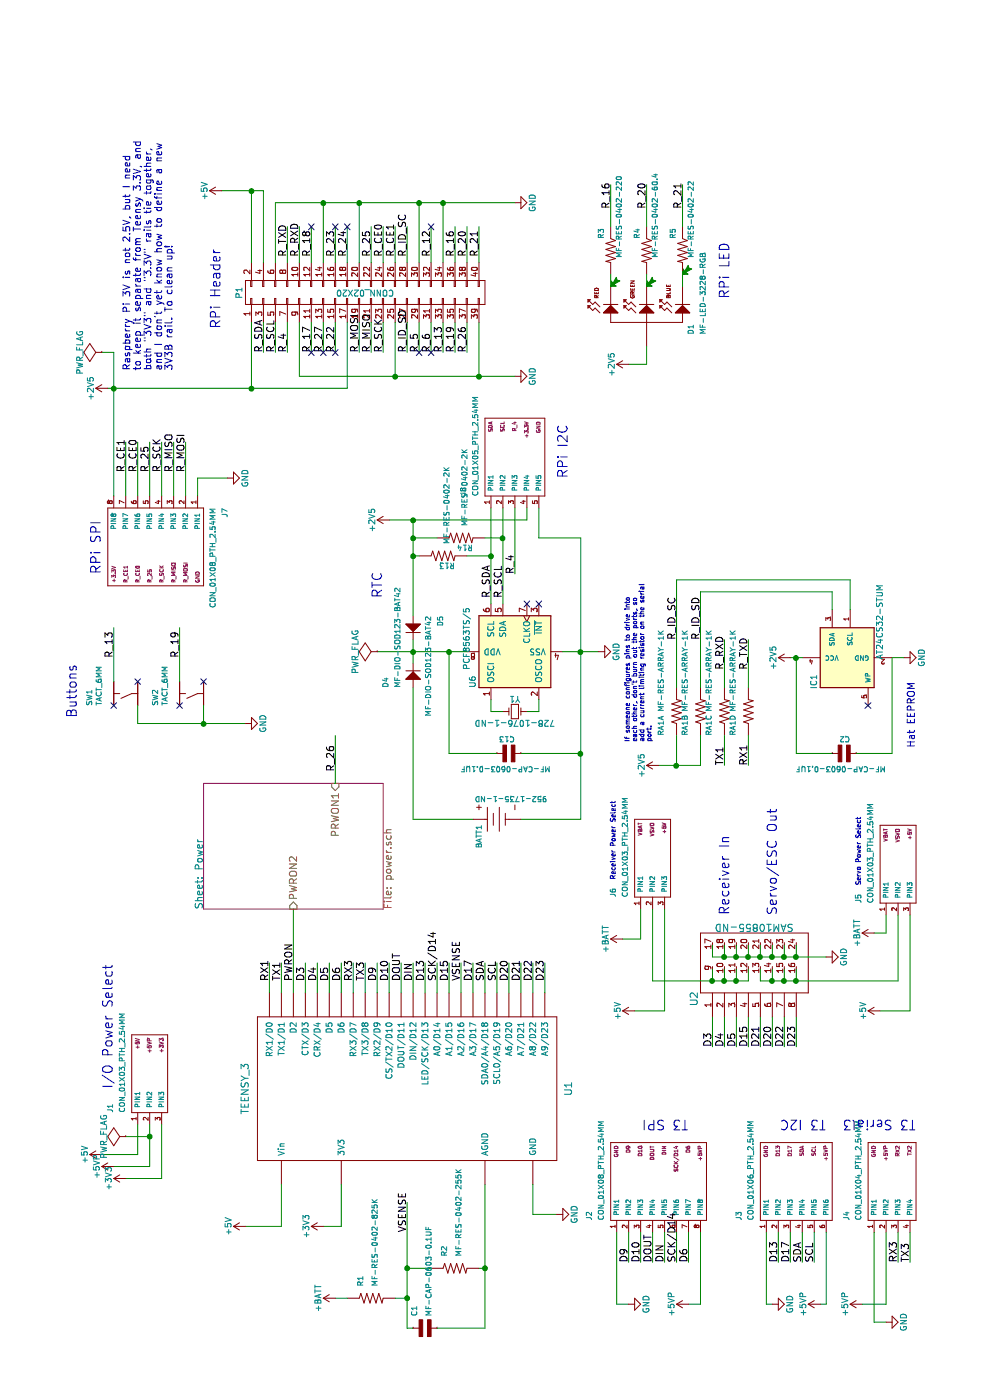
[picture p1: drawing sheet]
EESchema Schematic File Version 2
LIBS:power
LIBS:device
LIBS:transistors
LIBS:conn
LIBS:linear
LIBS:regul
LIBS:74xx
LIBS:cmos4000
LIBS:adc-dac
LIBS:memory
LIBS:xilinx
LIBS:microcontrollers
LIBS:dsp
LIBS:microchip
LIBS:analog_switches
LIBS:motorola
LIBS:texas
LIBS:intel
LIBS:audio
LIBS:interface
LIBS:digital-audio
LIBS:philips
LIBS:display
LIBS:cypress
LIBS:siliconi
LIBS:opto
LIBS:atmel
LIBS:contrib
LIBS:valves
LIBS:teensy_3
LIBS:MF_Aesthetics
LIBS:MF_Connectors
LIBS:MF_Discrete_Semiconductor
LIBS:MF_Displays
LIBS:MF_Frequency_Control
LIBS:MF_IC_Analog
LIBS:MF_IC_Digital
LIBS:MF_IC_Power
LIBS:MF_LEDs
LIBS:MF_Passives
LIBS:MF_Sensors
LIBS:MF_Switches
LIBS:maxim
LIBS:teensy_32_carrier-cache
EELAYER 25 0
EELAYER END
$Descr A4 11693 8268
encoding utf-8
Sheet 1 2
Title ""
Date ""
Rev ""
Comp ""
Comment1 ""
Comment2 ""
Comment3 ""
Comment4 ""
$EndDescr
$Comp
L TEENSY_3 U1
U 1 1
P 2400 3550
F 0 "U1" H 2600 2350 60  0000 C CNN
F 1 "TEENSY_3" H 2600 5050 60  0000 C CNN
F 2 "teensy:TEENSY_3" H 2400 3550 60  0001 C CNN
F 3 "" H 2400 3550 60  0000 C CNN
	1    2400 3550
	1    0    0    -1  
$EndComp
$Comp
L CON_01X06_PTH_2.54MM J3
U 1 1
P 1500 6400
F 0 "J3" H 1500 6600 45  0000 L BNN
F 1 "CON_01X06_PTH_2.54MM" H 1500 6500 45  0000 L BNN
F 2 "MF_Connectors:MF_Connectors-PTH_2.54MM_01X06" H 1825 5815 20  0001 C CNN
F 3 "" H 1500 6400 60  0000 C CNN
F 4 "GND" H 2125 6400 32  0000 R CNN "LABEL01"
F 5 "D13" H 2125 6300 32  0000 R CNN "LABEL02"
F 6 "D17" H 2125 6200 32  0000 R CNN "LABEL03"
F 7 "SDA" H 2125 6100 32  0000 R CNN "LABEL04"
F 8 "SCL" H 2125 6000 32  0000 R CNN "LABEL05"
F 9 "+5VP" H 2125 5900 32  0000 R CNN "LABEL06"
	1    1500 6400
	1    0    0    -1  
$EndComp
$Comp
L CON_01X08_PTH_2.54MM J2
U 1 1
P 1500 5150
F 0 "J2" H 1500 5350 45  0000 L BNN
F 1 "CON_01X08_PTH_2.54MM" H 1500 5250 45  0000 L BNN
F 2 "MF_Connectors:MF_Connectors-PTH_2.54MM_01X08" H 1825 4365 20  0001 C CNN
F 3 "" H 1500 5150 60  0000 C CNN
F 4 "GND" H 2125 5150 32  0000 R CNN "LABEL01"
F 5 "D9" H 2125 5050 32  0000 R CNN "LABEL02"
F 6 "D10" H 2125 4950 32  0000 R CNN "LABEL03"
F 7 "DOUT" H 2125 4850 32  0000 R CNN "LABEL04"
F 8 "DIN" H 2125 4750 32  0000 R CNN "LABEL05"
F 9 "SCK/D14" H 2125 4650 32  0000 R CNN "LABEL06"
F 10 "D6" H 2125 4550 32  0000 R CNN "LABEL07"
F 11 "+5VP" H 2125 4450 32  0000 R CNN "LABEL08"
	1    1500 5150
	1    0    0    -1  
$EndComp
$Comp
L CONN_03x08 U2
U 1 1
P 3600 6450
F 0 "U2" H 3350 7100 60  0000 C CNN
F 1 "SAM10855-ND" V 3950 6600 60  0000 C CNN
F 2 "teensy:CONN_03x08" H 3600 6450 60  0001 C CNN
F 3 "" H 3600 6450 60  0000 C CNN
	1    3600 6450
	1    0    0    -1  
$EndComp
Wire Wire Line
	3800 5950 3700 5950
Wire Wire Line
	3700 5950 3700 6900
Wire Wire Line
	3800 6650 3700 6650
Connection ~ 3700 6650
Wire Wire Line
	3800 6550 3700 6550
Connection ~ 3700 6550
Wire Wire Line
	3800 6450 3700 6450
Connection ~ 3700 6450
Wire Wire Line
	3800 6350 3700 6350
Connection ~ 3700 6350
Wire Wire Line
	3800 6250 3700 6250
Connection ~ 3700 6250
Wire Wire Line
	3800 6150 3700 6150
Connection ~ 3700 6150
Wire Wire Line
	3800 6050 3700 6050
Connection ~ 3700 6050
Wire Wire Line
	3600 5950 3500 5950
Wire Wire Line
	3500 5450 3500 6250
Wire Wire Line
	3500 6050 3600 6050
Connection ~ 3500 5950
Wire Wire Line
	3500 6150 3600 6150
Connection ~ 3500 6050
Wire Wire Line
	3500 6250 3600 6250
Connection ~ 3500 6150
Wire Wire Line
	3600 6350 3500 6350
Wire Wire Line
	3500 6350 3500 7500
Wire Wire Line
	3600 6450 3500 6450
Connection ~ 3500 6450
Wire Wire Line
	3600 6550 3500 6550
Connection ~ 3500 6550
Wire Wire Line
	3600 6650 3500 6650
Connection ~ 3500 6650
$Comp
L GND #PWR16
U 1 1
P 3700 6900
F 0 "#PWR16" H 3700 6650 50  0001 C CNN
F 1 "GND" H 3700 6750 50  0000 C CNN
F 2 "" H 3700 6900 50  0000 C CNN
F 3 "" H 3700 6900 50  0000 C CNN
	1    3700 6900
	1    0    0    -1  
$EndComp
$Comp
L CON_01X03_PTH_2.54MM J5
U 1 1
P 4150 7400
F 0 "J5" H 4150 7600 45  0000 L BNN
F 1 "CON_01X03_PTH_2.54MM" H 4150 7500 45  0000 L BNN
F 2 "MF_Connectors:MF_Connectors-PTH_2.54MM_01X03" H 4475 7115 20  0001 C CNN
F 3 "" H 4150 7400 60  0000 C CNN
F 4 "VBAT" H 4775 7400 32  0000 R CNN "LABEL01"
F 5 "VSVO" H 4775 7300 32  0000 R CNN "LABEL02"
F 6 "+5V" H 4775 7200 32  0000 R CNN "LABEL03"
	1    4150 7400
	1    0    0    -1  
$EndComp
Wire Wire Line
	3500 7500 4050 7500
Wire Wire Line
	4050 7600 3250 7600
Wire Wire Line
	3250 7600 3250 7350
$Comp
L +5V #PWR15
U 1 1
P 3250 7350
F 0 "#PWR15" H 3250 7200 50  0001 C CNN
F 1 "+5V" H 3250 7490 50  0000 C CNN
F 2 "" H 3250 7350 50  0000 C CNN
F 3 "" H 3250 7350 50  0000 C CNN
	1    3250 7350
	1    0    0    -1  
$EndComp
Wire Wire Line
	4050 7400 3900 7400
Wire Wire Line
	3900 7400 3900 7300
$Comp
L CON_01X03_PTH_2.54MM J6
U 1 1
P 4200 5350
F 0 "J6" H 4200 5550 45  0000 L BNN
F 1 "CON_01X03_PTH_2.54MM" H 4200 5450 45  0000 L BNN
F 2 "MF_Connectors:MF_Connectors-PTH_2.54MM_01X03" H 4525 5065 20  0001 C CNN
F 3 "" H 4200 5350 60  0000 C CNN
F 4 "VBAT" H 4825 5350 32  0000 R CNN "LABEL01"
F 5 "VSVO" H 4825 5250 32  0000 R CNN "LABEL02"
F 6 "+5V" H 4825 5150 32  0000 R CNN "LABEL03"
	1    4200 5350
	1    0    0    -1  
$EndComp
Wire Wire Line
	4100 5450 3500 5450
Wire Wire Line
	4100 5550 3250 5550
Wire Wire Line
	3250 5550 3250 5300
Wire Wire Line
	4100 5350 3850 5350
Wire Wire Line
	3850 5350 3850 5200
$Comp
L +5V #PWR14
U 1 1
P 3250 5300
F 0 "#PWR14" H 3250 5150 50  0001 C CNN
F 1 "+5V" H 3250 5440 50  0000 C CNN
F 2 "" H 3250 5300 50  0000 C CNN
F 3 "" H 3250 5300 50  0000 C CNN
	1    3250 5300
	1    0    0    -1  
$EndComp
$Comp
L +BATT #PWR17
U 1 1
P 3850 5200
F 0 "#PWR17" H 3850 5050 50  0001 C CNN
F 1 "+BATT" H 3850 5340 50  0000 C CNN
F 2 "" H 3850 5200 50  0000 C CNN
F 3 "" H 3850 5200 50  0000 C CNN
	1    3850 5200
	1    0    0    -1  
$EndComp
$Comp
L +BATT #PWR18
U 1 1
P 3900 7300
F 0 "#PWR18" H 3900 7150 50  0001 C CNN
F 1 "+BATT" H 3900 7440 50  0000 C CNN
F 2 "" H 3900 7300 50  0000 C CNN
F 3 "" H 3900 7300 50  0000 C CNN
	1    3900 7300
	1    0    0    -1  
$EndComp
$Comp
L CON_01X03_PTH_2.54MM J1
U 1 1
P 2400 1150
F 0 "J1" H 2400 1350 45  0000 L BNN
F 1 "CON_01X03_PTH_2.54MM" H 2400 1250 45  0000 L BNN
F 2 "MF_Connectors:MF_Connectors-PTH_2.54MM_01X03" H 2725 865 20  0001 C CNN
F 3 "" H 2400 1150 60  0000 C CNN
F 4 "+5V" H 3025 1150 32  0000 R CNN "LABEL01"
F 5 "+5VP" H 3025 1050 32  0000 R CNN "LABEL02"
F 6 "+3V3" H 3025 950 32  0000 R CNN "LABEL03"
	1    2400 1150
	1    0    0    -1  
$EndComp
Wire Wire Line
	1950 1250 2300 1250
Wire Wire Line
	1950 1250 1950 950 
Wire Wire Line
	2300 1150 2050 1150
Wire Wire Line
	2050 1150 2050 850 
Wire Wire Line
	2300 1350 1850 1350
Wire Wire Line
	1850 1350 1850 1050
$Comp
L +5V #PWR13
U 1 1
P 2050 850
F 0 "#PWR13" H 2050 700 50  0001 C CNN
F 1 "+5V" H 2050 990 50  0000 C CNN
F 2 "" H 2050 850 50  0000 C CNN
F 3 "" H 2050 850 50  0000 C CNN
	1    2050 850 
	1    0    0    -1  
$EndComp
$Comp
L +5VP #PWR12
U 1 1
P 1950 950
F 0 "#PWR12" H 1950 800 50  0001 C CNN
F 1 "+5VP" H 1950 1090 50  0000 C CNN
F 2 "" H 1950 950 50  0000 C CNN
F 3 "" H 1950 950 50  0000 C CNN
	1    1950 950 
	1    0    0    -1  
$EndComp
$Comp
L +3V3 #PWR11
U 1 1
P 1850 1050
F 0 "#PWR11" H 1850 900 50  0001 C CNN
F 1 "+3V3" H 1850 1190 50  0000 C CNN
F 2 "" H 1850 1050 50  0000 C CNN
F 3 "" H 1850 1050 50  0000 C CNN
	1    1850 1050
	1    0    0    -1  
$EndComp
Wire Wire Line
	3200 5950 2950 5950
Wire Wire Line
	3200 6050 2950 6050
Wire Wire Line
	3200 6150 2950 6150
Wire Wire Line
	3200 6250 2950 6250
Text Label 2950 5950 0    60   ~ 0
D3
Text Label 2950 6050 0    60   ~ 0
D4
Text Label 2950 6150 0    60   ~ 0
D5
Text Label 2950 6250 0    60   ~ 0
D15
Wire Wire Line
	2950 6350 3200 6350
Wire Wire Line
	2950 6450 3200 6450
Wire Wire Line
	2950 6550 3200 6550
Wire Wire Line
	2950 6650 3200 6650
Text Label 2950 6450 0    60   ~ 0
D20
Text Label 2950 6350 0    60   ~ 0
D21
Text Label 2950 6550 0    60   ~ 0
D22
Text Label 2950 6650 0    60   ~ 0
D23
Wire Wire Line
	3650 4250 3400 4250
Wire Wire Line
	3650 4350 3400 4350
Wire Wire Line
	3650 4450 3400 4450
Wire Wire Line
	3650 4550 3400 4550
Text Label 3500 4250 0    60   ~ 0
D20
Text Label 3500 4350 0    60   ~ 0
D21
Text Label 3500 4450 0    60   ~ 0
D22
Text Label 3500 4550 0    60   ~ 0
D23
Wire Wire Line
	3650 2550 3400 2550
Wire Wire Line
	3650 2650 3400 2650
Wire Wire Line
	3650 2750 3400 2750
Wire Wire Line
	3650 2850 3400 2850
Text Label 3500 2550 0    60   ~ 0
D3
Text Label 3500 2650 0    60   ~ 0
D4
Text Label 3500 2750 0    60   ~ 0
D5
Text Label 3500 2850 0    60   ~ 0
D6
Wire Wire Line
	3650 3150 3400 3150
Wire Wire Line
	3650 3250 3400 3250
Wire Wire Line
	3650 3350 3400 3350
Wire Wire Line
	3650 3450 3400 3450
Wire Wire Line
	3650 3650 3400 3650
Wire Wire Line
	3650 3750 3400 3750
Text Label 3500 3150 0    60   ~ 0
D9
Text Label 3500 3250 0    60   ~ 0
D10
Text Label 3500 3350 0    60   ~ 0
DOUT
Text Label 3500 3450 0    60   ~ 0
DIN
Text Label 3500 3650 0    60   ~ 0
SCK/D14
Text Label 3500 3750 0    60   ~ 0
D15
Wire Wire Line
	1150 5250 1400 5250
Wire Wire Line
	1150 5350 1400 5350
Wire Wire Line
	1150 5450 1400 5450
Wire Wire Line
	1150 5550 1400 5550
Wire Wire Line
	1150 5650 1400 5650
Wire Wire Line
	1150 5750 1400 5750
Wire Wire Line
	800  5750 800  5850
Wire Wire Line
	800  5850 1400 5850
$Comp
L +5VP #PWR3
U 1 1
P 800 5750
F 0 "#PWR3" H 800 5600 50  0001 C CNN
F 1 "+5VP" H 800 5890 50  0000 C CNN
F 2 "" H 800 5750 50  0000 C CNN
F 3 "" H 800 5750 50  0000 C CNN
	1    800  5750
	1    0    0    -1  
$EndComp
Wire Wire Line
	1400 5150 800  5150
Wire Wire Line
	800  5150 800  5250
$Comp
L GND #PWR2
U 1 1
P 800 5250
F 0 "#PWR2" H 800 5000 50  0001 C CNN
F 1 "GND" H 800 5100 50  0000 C CNN
F 2 "" H 800 5250 50  0000 C CNN
F 3 "" H 800 5250 50  0000 C CNN
	1    800  5250
	1    0    0    -1  
$EndComp
Text Label 1150 5250 0    60   ~ 0
D9
Text Label 1150 5350 0    60   ~ 0
D10
Text Label 1150 5450 0    60   ~ 0
DOUT
Text Label 1150 5550 0    60   ~ 0
DIN
Text Label 1150 5650 0    60   ~ 0
SCK/D14
Text Label 1150 5750 0    60   ~ 0
D6
Wire Wire Line
	800  6450 800  6400
Wire Wire Line
	800  6400 1400 6400
Wire Wire Line
	800  6850 800  6900
Wire Wire Line
	800  6900 1400 6900
$Comp
L +5VP #PWR5
U 1 1
P 800 6850
F 0 "#PWR5" H 800 6700 50  0001 C CNN
F 1 "+5VP" H 800 6990 50  0000 C CNN
F 2 "" H 800 6850 50  0000 C CNN
F 3 "" H 800 6850 50  0000 C CNN
	1    800  6850
	1    0    0    -1  
$EndComp
$Comp
L GND #PWR4
U 1 1
P 800 6450
F 0 "#PWR4" H 800 6200 50  0001 C CNN
F 1 "GND" H 800 6300 50  0000 C CNN
F 2 "" H 800 6450 50  0000 C CNN
F 3 "" H 800 6450 50  0000 C CNN
	1    800  6450
	1    0    0    -1  
$EndComp
Wire Wire Line
	1150 6500 1400 6500
Wire Wire Line
	1150 6600 1400 6600
Wire Wire Line
	1150 6700 1400 6700
Wire Wire Line
	1150 6800 1400 6800
Text Label 1150 6500 0    60   ~ 0
D13
Text Label 1150 6600 0    60   ~ 0
D17
Text Label 1150 6700 0    60   ~ 0
SDA
Text Label 1150 6800 0    60   ~ 0
SCL
Wire Wire Line
	3650 3950 3400 3950
Wire Wire Line
	3650 4050 3400 4050
Wire Wire Line
	3650 4150 3400 4150
Text Label 3500 3950 0    60   ~ 0
D17
Text Label 3500 4050 0    60   ~ 0
SDA
Text Label 3500 4150 0    60   ~ 0
SCL
Wire Wire Line
	3650 3550 3400 3550
Text Label 3500 3550 0    60   ~ 0
D13
Wire Wire Line
	3650 3850 3400 3850
Text Label 3500 3850 0    60   ~ 0
VSENSE
Wire Wire Line
	4100 2450 3400 2450
Text Label 3500 2450 0    60   ~ 0
PWRON
$Comp
L CON_01X04_PTH_2.54MM J4
U 1 1
P 1500 7300
F 0 "J4" H 1500 7500 45  0000 L BNN
F 1 "CON_01X04_PTH_2.54MM" H 1500 7400 45  0000 L BNN
F 2 "MF_Connectors:MF_Connectors-PTH_2.54MM_01X04" H 1825 6915 20  0001 C CNN
F 3 "" H 1500 7300 60  0000 C CNN
F 4 "GND" H 2125 7300 32  0000 R CNN "LABEL01"
F 5 "+5VP" H 2125 7200 32  0000 R CNN "LABEL02"
F 6 "RX2" H 2125 7100 32  0000 R CNN "LABEL03"
F 7 "TX2" H 2125 7000 32  0000 R CNN "LABEL04"
	1    1500 7300
	1    0    0    -1  
$EndComp
Wire Wire Line
	650  7400 650  7300
Wire Wire Line
	650  7300 1400 7300
$Comp
L +5VP #PWR6
U 1 1
P 800 7200
F 0 "#PWR6" H 800 7050 50  0001 C CNN
F 1 "+5VP" H 800 7340 50  0000 C CNN
F 2 "" H 800 7200 50  0000 C CNN
F 3 "" H 800 7200 50  0000 C CNN
	1    800  7200
	1    0    0    -1  
$EndComp
$Comp
L GND #PWR1
U 1 1
P 650 7400
F 0 "#PWR1" H 650 7150 50  0001 C CNN
F 1 "GND" H 650 7250 50  0000 C CNN
F 2 "" H 650 7400 50  0000 C CNN
F 3 "" H 650 7400 50  0000 C CNN
	1    650  7400
	1    0    0    -1  
$EndComp
Wire Wire Line
	800  7400 1400 7400
Wire Wire Line
	1150 7500 1400 7500
Wire Wire Line
	800  7200 800  7400
Wire Wire Line
	1150 7600 1400 7600
Text Label 1150 7500 0    60   ~ 0
RX3
Text Label 1150 7600 0    60   ~ 0
TX3
Wire Wire Line
	3650 2950 3400 2950
Wire Wire Line
	3650 3050 3400 3050
Text Label 3500 2950 0    60   ~ 0
RX3
Text Label 3500 3050 0    60   ~ 0
TX3
Wire Wire Line
	600  4050 1800 4050
Wire Wire Line
	1100 4050 1100 4000
$Comp
L RESISTOR_0402 R2
U 1 1
P 1100 3800
F 0 "R2" H 1200 3860 45  0000 L BNN
F 1 "MF-RES-0402-255K" H 1200 3740 45  0000 L BNN
F 2 "MF_Passives:MF_Passives-R0402" H 1350 3710 20  0001 C CNN
F 3 "" H 1100 3800 60  0001 C CNN
	1    1100 3800
	1    0    0    -1  
$EndComp
Wire Wire Line
	1100 3400 1100 3600
$Comp
L RESISTOR_0402 R1
U 1 1
P 850 3100
F 0 "R1" H 950 3160 45  0000 L BNN
F 1 "MF-RES-0402-825K" H 950 3040 45  0000 L BNN
F 2 "MF_Passives:MF_Passives-R0402" H 1100 3010 20  0001 C CNN
F 3 "" H 850 3100 60  0001 C CNN
	1    850  3100
	1    0    0    -1  
$EndComp
$Comp
L CAPACITOR_NP_0603 C1
U 1 1
P 600 3550
F 0 "C1" H 700 3610 45  0000 L BNN
F 1 "MF-CAP-0603-0.1UF" H 700 3490 45  0000 L BNN
F 2 "MF_Passives_C0603" H 850 3460 20  0001 C CNN
F 3 "" H 600 3550 60  0001 C CNN
	1    600  3550
	1    0    0    -1  
$EndComp
Wire Wire Line
	600  4050 600  3650
Connection ~ 1100 4050
Wire Wire Line
	600  3400 1650 3400
Wire Wire Line
	600  3400 600  3450
Wire Wire Line
	850  3300 850  3400
Connection ~ 850  3400
Wire Wire Line
	850  2900 850  2800
$Comp
L +BATT #PWR7
U 1 1
P 850 2800
F 0 "#PWR7" H 850 2650 50  0001 C CNN
F 1 "+BATT" H 850 2940 50  0000 C CNN
F 2 "" H 850 2800 50  0000 C CNN
F 3 "" H 850 2800 50  0000 C CNN
	1    850  2800
	1    0    0    -1  
$EndComp
$Comp
L CONN_02X20 P1
U 1 1
P 9250 3050
F 0 "P1" H 9250 4100 50  0000 C CNN
F 1 "CONN_02X20" V 9250 3050 50  0000 C CNN
F 2 "teensy:RPI_BOTTOM" H 9250 2100 50  0001 C CNN
F 3 "" H 9250 2100 50  0000 C CNN
	1    9250 3050
	1    0    0    -1  
$EndComp
Wire Wire Line
	8450 2100 9000 2100
Wire Wire Line
	8450 900  8450 2900
Wire Wire Line
	8750 2200 9000 2200
Wire Wire Line
	8750 2300 9000 2300
Wire Wire Line
	8750 2400 9000 2400
Wire Wire Line
	8550 2500 8550 4300
Wire Wire Line
	8550 2500 9000 2500
Wire Wire Line
	8750 2600 9000 2600
Wire Wire Line
	8750 2700 9000 2700
Wire Wire Line
	8750 2800 9000 2800
Wire Wire Line
	8450 2900 9000 2900
Connection ~ 8450 2100
Wire Wire Line
	8750 3000 9000 3000
Wire Wire Line
	8750 3100 9000 3100
Wire Wire Line
	8750 3200 9000 3200
Wire Wire Line
	8550 3300 9000 3300
Connection ~ 8550 3300
$Comp
L GND #PWR27
U 1 1
P 8550 4300
F 0 "#PWR27" H 8550 4050 50  0001 C CNN
F 1 "GND" H 8550 4150 50  0000 C CNN
F 2 "" H 8550 4300 50  0000 C CNN
F 3 "" H 8550 4300 50  0000 C CNN
	1    8550 4300
	1    0    0    -1  
$EndComp
Wire Wire Line
	8750 3400 9000 3400
Wire Wire Line
	8750 3500 9000 3500
Wire Wire Line
	8750 3600 9000 3600
Wire Wire Line
	8750 3700 9000 3700
Wire Wire Line
	8750 3800 9000 3800
Wire Wire Line
	8750 3900 9000 3900
Wire Wire Line
	9000 4000 8550 4000
Connection ~ 8550 4000
Wire Wire Line
	10100 1850 10100 2200
Wire Wire Line
	10100 2100 9500 2100
$Comp
L +5V #PWR30
U 1 1
P 10100 1850
F 0 "#PWR30" H 10100 1700 50  0001 C CNN
F 1 "+5V" H 10100 1990 50  0000 C CNN
F 2 "" H 10100 1850 50  0000 C CNN
F 3 "" H 10100 1850 50  0000 C CNN
	1    10100 1850
	1    0    0    -1  
$EndComp
Wire Wire Line
	10100 2200 9500 2200
Connection ~ 10100 2100
Wire Wire Line
	9500 2300 10000 2300
Wire Wire Line
	10000 2300 10000 4300
$Comp
L GND #PWR29
U 1 1
P 10000 4300
F 0 "#PWR29" H 10000 4050 50  0001 C CNN
F 1 "GND" H 10000 4150 50  0000 C CNN
F 2 "" H 10000 4300 50  0000 C CNN
F 3 "" H 10000 4300 50  0000 C CNN
	1    10000 4300
	1    0    0    -1  
$EndComp
Wire Wire Line
	9500 2700 10000 2700
Connection ~ 10000 2700
Wire Wire Line
	9500 3000 10000 3000
Connection ~ 10000 3000
Wire Wire Line
	9500 3500 10000 3500
Connection ~ 10000 3500
Wire Wire Line
	10000 3700 9500 3700
Connection ~ 10000 3700
Wire Wire Line
	9800 2400 9500 2400
Wire Wire Line
	9800 2500 9500 2500
Wire Wire Line
	9800 2600 9500 2600
Wire Wire Line
	9800 2800 9500 2800
Wire Wire Line
	9800 2900 9500 2900
Wire Wire Line
	9800 3100 9500 3100
Wire Wire Line
	9800 3200 9500 3200
Wire Wire Line
	9800 3300 9500 3300
Wire Wire Line
	9800 3400 9500 3400
Wire Wire Line
	9800 3600 9500 3600
Wire Wire Line
	9800 3800 9500 3800
Wire Wire Line
	9800 3900 9500 3900
Wire Wire Line
	9800 4000 9500 4000
Text Label 9550 2400 0    60   ~ 0
R_TXD
Text Label 9550 2500 0    60   ~ 0
R_RXD
Text Label 9550 2600 0    60   ~ 0
R_18
Text Label 9550 2800 0    60   ~ 0
R_23
Text Label 9550 2900 0    60   ~ 0
R_24
Text Label 9550 3100 0    60   ~ 0
R_25
Text Label 9550 3200 0    60   ~ 0
R_CE0
Text Label 9550 3300 0    60   ~ 0
R_CE1
Text Label 9550 3400 0    60   ~ 0
R_ID_SC
Text Label 9550 3600 0    60   ~ 0
R_12
Text Label 9550 3800 0    60   ~ 0
R_16
Text Label 9550 3900 0    60   ~ 0
R_20
Text Label 9550 4000 0    60   ~ 0
R_21
Text Label 8750 3900 0    60   ~ 0
R_26
Text Label 8750 3800 0    60   ~ 0
R_19
Text Label 8750 3700 0    60   ~ 0
R_13
Text Label 8750 3600 0    60   ~ 0
R_6
Text Label 8750 3500 0    60   ~ 0
R_5
Text Label 8750 3400 0    60   ~ 0
R_ID_SD
Text Label 8750 3200 0    60   ~ 0
R_SCK
Text Label 8750 3100 0    60   ~ 0
R_MISO
Text Label 8750 3000 0    60   ~ 0
R_MOSI
Text Label 8750 2800 0    60   ~ 0
R_22
Text Label 8750 2700 0    60   ~ 0
R_27
Text Label 8750 2600 0    60   ~ 0
R_17
Text Label 8750 2400 0    60   ~ 0
R_4
Wire Wire Line
	3400 2250 3650 2250
Wire Wire Line
	3400 2350 3650 2350
Text Label 3500 2250 0    60   ~ 0
RX1
Text Label 3500 2350 0    60   ~ 0
TX1
Wire Wire Line
	1800 2350 1450 2350
Wire Wire Line
	1450 2350 1450 2050
$Comp
L +5V #PWR8
U 1 1
P 1450 2050
F 0 "#PWR8" H 1450 1900 50  0001 C CNN
F 1 "+5V" H 1450 2190 50  0000 C CNN
F 2 "" H 1450 2050 50  0000 C CNN
F 3 "" H 1450 2050 50  0000 C CNN
	1    1450 2050
	1    0    0    -1  
$EndComp
Wire Wire Line
	1800 2850 1450 2850
Wire Wire Line
	1450 2850 1450 2700
$Comp
L +3V3 #PWR9
U 1 1
P 1450 2700
F 0 "#PWR9" H 1450 2550 50  0001 C CNN
F 1 "+3V3" H 1450 2840 50  0000 C CNN
F 2 "" H 1450 2700 50  0000 C CNN
F 3 "" H 1450 2700 50  0000 C CNN
	1    1450 2700
	1    0    0    -1  
$EndComp
Wire Wire Line
	1800 4450 1550 4450
Wire Wire Line
	1550 4450 1550 4650
$Comp
L GND #PWR10
U 1 1
P 1550 4650
F 0 "#PWR10" H 1550 4400 50  0001 C CNN
F 1 "GND" H 1550 4500 50  0000 C CNN
F 2 "" H 1550 4650 50  0000 C CNN
F 3 "" H 1550 4650 50  0000 C CNN
	1    1550 4650
	1    0    0    -1  
$EndComp
Connection ~ 1100 3400
Text Label 1400 3400 0    60   ~ 0
VSENSE
$Sheet
S 4100 1700 1050 1500
U 5994CC4C
F0 "Power" 60
F1 "power.sch" 60
F2 "PRWON1" I R 5150 2800 60 
F3 "PWRON2" I L 4100 2450 60 
$EndSheet
$Comp
L LED_RGB_CA_PLCC4 D1
U 1 1
P 9100 5400
F 0 "D1" H 8900 5000 45  0000 L BNN
F 1 "MF-LED-3228-RGB" H 8900 4900 45  0000 L BNN
F 2 "MF_LEDs:MF_LEDs-PLCC4" H 9020 4870 20  0001 C CNN
F 3 "" H 9100 5400 60  0001 C CNN
	1    9100 5400
	1    0    0    -1  
$EndComp
Wire Wire Line
	8800 5400 8650 5400
Wire Wire Line
	8650 5400 8650 5250
$Comp
L RESISTOR_0402 R3
U 1 1
P 9600 5100
F 0 "R3" V 9550 5200 45  0000 L BNN
F 1 "MF-RES-0402-220" V 9700 5040 45  0000 L BNN
F 2 "MF_Passives:MF_Passives-R0402" H 9850 5010 20  0001 C CNN
F 3 "" H 9600 5100 60  0001 C CNN
	1    9600 5100
	0    1    1    0   
$EndComp
$Comp
L RESISTOR_0402 R4
U 1 1
P 9600 5400
F 0 "R4" V 9550 5500 45  0000 L BNN
F 1 "MF-RES-0402-60.4" V 9700 5340 45  0000 L BNN
F 2 "MF_Passives:MF_Passives-R0402" H 9850 5310 20  0001 C CNN
F 3 "" H 9600 5400 60  0001 C CNN
	1    9600 5400
	0    1    1    0   
$EndComp
$Comp
L RESISTOR_0402 R5
U 1 1
P 9600 5700
F 0 "R5" V 9550 5800 45  0000 L BNN
F 1 "MF-RES-0402-22" V 9700 5640 45  0000 L BNN
F 2 "MF_Passives:MF_Passives-R0402" H 9850 5610 20  0001 C CNN
F 3 "" H 9600 5700 60  0001 C CNN
	1    9600 5700
	0    1    1    0   
$EndComp
Wire Wire Line
	9800 5100 10150 5100
Wire Wire Line
	9800 5400 10150 5400
Wire Wire Line
	9800 5700 10150 5700
Text Label 9950 5100 0    60   ~ 0
R_16
Text Label 9950 5400 0    60   ~ 0
R_20
Text Label 9950 5700 0    60   ~ 0
R_21
$Comp
L RESISTOR_QUAD_ARRAY_A1206 RA1
U 1 1
P 5750 5650
F 0 "RA1" H 5550 5750 45  0000 L BNN
F 1 "MF-RES-ARRAY-1K" H 5750 5750 45  0000 L BNN
F 2 "MF_Passives_RA1206" H 5710 5720 20  0001 C CNN
F 3 "" H 5750 5650 60  0001 C CNN
	1    5750 5650
	1    0    0    -1  
$EndComp
$Comp
L RESISTOR_QUAD_ARRAY_A1206 RA1
U 2 1
P 5750 5850
F 0 "RA1" H 5550 5950 45  0000 L BNN
F 1 "MF-RES-ARRAY-1K" H 5750 5950 45  0000 L BNN
F 2 "MF_Passives_RA1206" H 5710 5920 20  0001 C CNN
F 3 "" H 5750 5850 60  0001 C CNN
	2    5750 5850
	1    0    0    -1  
$EndComp
$Comp
L RESISTOR_QUAD_ARRAY_A1206 RA1
U 3 1
P 5750 6050
F 0 "RA1" H 5550 6150 45  0000 L BNN
F 1 "MF-RES-ARRAY-1K" H 5750 6150 45  0000 L BNN
F 2 "MF_Passives_RA1206" H 5710 6120 20  0001 C CNN
F 3 "" H 5750 6050 60  0001 C CNN
	3    5750 6050
	1    0    0    -1  
$EndComp
$Comp
L RESISTOR_QUAD_ARRAY_A1206 RA1
U 4 1
P 5750 6250
F 0 "RA1" H 5550 6350 45  0000 L BNN
F 1 "MF-RES-ARRAY-1K" H 5750 6350 45  0000 L BNN
F 2 "MF_Passives:MF_Passives-RA1206" H 5710 6320 20  0001 C CNN
F 3 "" H 5750 6250 60  0001 C CNN
	4    5750 6250
	1    0    0    -1  
$EndComp
Wire Wire Line
	5300 5500 5300 5850
Wire Wire Line
	5300 5650 5550 5650
Wire Wire Line
	5300 5850 5550 5850
Connection ~ 5300 5650
Wire Wire Line
	5950 5850 6750 5850
Wire Wire Line
	5950 5650 6850 5650
Text Label 6350 5650 0    60   ~ 0
R_ID_SC
Text Label 6350 5850 0    60   ~ 0
R_ID_SD
Wire Wire Line
	5300 6050 5550 6050
Wire Wire Line
	5300 6250 5550 6250
Wire Wire Line
	5950 6050 6350 6050
Wire Wire Line
	5950 6250 6350 6250
Text Label 6100 6250 0    60   ~ 0
R_TXD
Text Label 6100 6050 0    60   ~ 0
R_RXD
Text Label 5300 6050 0    60   ~ 0
TX1
Text Label 5300 6250 0    60   ~ 0
RX1
$Comp
L AT24CS32-STUM IC1
U 1 1
P 6200 7050
F 0 "IC1" H 6000 7300 50  0000 C CNN
F 1 "AT24CS32-STUM" H 6500 6750 50  0000 C CNN
F 2 "MF_IC_Power:MF_IC_Power-SOT-23-5" H 6200 7050 50  0001 C CIN
F 3 "" H 6200 7050 50  0000 C CNN
	1    6200 7050
	1    0    0    -1  
$EndComp
Wire Wire Line
	6600 7100 6850 7100
Wire Wire Line
	6850 7100 6850 5650
Wire Wire Line
	6750 5850 6750 6950
Wire Wire Line
	6750 6950 6600 6950
Wire Wire Line
	6200 6600 6200 6700
$Comp
L GND #PWR22
U 1 1
P 6200 7550
F 0 "#PWR22" H 6200 7300 50  0001 C CNN
F 1 "GND" H 6200 7400 50  0000 C CNN
F 2 "" H 6200 7550 50  0000 C CNN
F 3 "" H 6200 7550 50  0000 C CNN
	1    6200 7550
	1    0    0    -1  
$EndComp
Wire Wire Line
	6200 7550 6200 7450
NoConn ~ 5800 7250
$Comp
L CAPACITOR_NP_0603 C2
U 1 1
P 5400 7050
F 0 "C2" V 5550 7000 45  0000 L BNN
F 1 "MF-CAP-0603-0.1UF" V 5300 6700 45  0000 L BNN
F 2 "MF_Passives:MF_Passives-C0603" H 5650 6960 20  0001 C CNN
F 3 "" H 5400 7050 60  0001 C CNN
	1    5400 7050
	1    0    0    -1  
$EndComp
Wire Wire Line
	5400 6950 5400 6650
Wire Wire Line
	5400 6650 6200 6650
Connection ~ 6200 6650
Wire Wire Line
	6200 7450 5400 7450
Wire Wire Line
	5400 7450 5400 7150
$Comp
L CON_01X08_PTH_2.54MM J7
U 1 1
P 7450 1650
F 0 "J7" H 7450 1850 45  0000 L BNN
F 1 "CON_01X08_PTH_2.54MM" H 7450 1750 45  0000 L BNN
F 2 "MF_Connectors:MF_Connectors-PTH_2.54MM_01X08" H 7775 865 20  0001 C CNN
F 3 "" H 7450 1650 60  0000 C CNN
F 4 "GND" H 8075 1650 32  0000 R CNN "LABEL01"
F 5 "R_MOSI" H 8075 1550 32  0000 R CNN "LABEL02"
F 6 "R_MISO" H 8075 1450 32  0000 R CNN "LABEL03"
F 7 "R_SCK" H 8075 1350 32  0000 R CNN "LABEL04"
F 8 "R_25" H 8075 1250 32  0000 R CNN "LABEL05"
F 9 "R_CE0" H 8075 1150 32  0000 R CNN "LABEL06"
F 10 "R_CE1" H 8075 1050 32  0000 R CNN "LABEL07"
F 11 "+3.3V" H 8075 950 32  0000 R CNN "LABEL08"
	1    7450 1650
	-1   0    0    1   
$EndComp
Wire Wire Line
	7550 950  8750 950 
Connection ~ 8450 950 
Wire Wire Line
	7550 1650 7700 1650
Wire Wire Line
	7700 1650 7700 1900
$Comp
L GND #PWR25
U 1 1
P 7700 1900
F 0 "#PWR25" H 7700 1650 50  0001 C CNN
F 1 "GND" H 7700 1750 50  0000 C CNN
F 2 "" H 7700 1900 50  0000 C CNN
F 3 "" H 7700 1900 50  0000 C CNN
	1    7700 1900
	1    0    0    -1  
$EndComp
Wire Wire Line
	7550 1050 8000 1050
Wire Wire Line
	7550 1150 8000 1150
Wire Wire Line
	7550 1250 8000 1250
Wire Wire Line
	7550 1350 8000 1350
Wire Wire Line
	7550 1450 8000 1450
Wire Wire Line
	7550 1550 8000 1550
Text Label 7750 1050 0    60   ~ 0
R_CE1
Text Label 7750 1150 0    60   ~ 0
R_CE0
Text Label 7750 1250 0    60   ~ 0
R_25
Text Label 7750 1350 0    60   ~ 0
R_SCK
Text Label 7750 1450 0    60   ~ 0
R_MISO
Text Label 7750 1550 0    60   ~ 0
R_MOSI
Wire Wire Line
	5150 2800 5550 2800
Text Label 5250 2800 0    60   ~ 0
R_26
$Comp
L TACT_6MM SW1
U 1 1
P 5900 1050
F 0 "SW1" H 5800 1350 45  0000 L CNN
F 1 "TACT_6MM" H 5800 1270 45  0000 L CNN
F 2 "MF_Switches:MF_Switches-TACT6MM" H 5800 1210 20  0001 L CNN
F 3 "" H 5900 1050 60  0001 C CNN
	1    5900 1050
	1    0    0    -1  
$EndComp
$Comp
L TACT_6MM SW2
U 1 1
P 5900 1600
F 0 "SW2" H 5800 1900 45  0000 L CNN
F 1 "TACT_6MM" H 5800 1820 45  0000 L CNN
F 2 "MF_Switches:MF_Switches-TACT6MM" H 5800 1760 20  0001 L CNN
F 3 "" H 5900 1600 60  0001 C CNN
	1    5900 1600
	1    0    0    -1  
$EndComp
Wire Wire Line
	5800 1150 5650 1150
Wire Wire Line
	5650 1150 5650 2050
Wire Wire Line
	5800 1700 5650 1700
Connection ~ 5650 1700
$Comp
L GND #PWR20
U 1 1
P 5650 2050
F 0 "#PWR20" H 5650 1800 50  0001 C CNN
F 1 "GND" H 5650 1900 50  0000 C CNN
F 2 "" H 5650 2050 50  0000 C CNN
F 3 "" H 5650 2050 50  0000 C CNN
	1    5650 2050
	1    0    0    -1  
$EndComp
Wire Wire Line
	6000 1500 6450 1500
Wire Wire Line
	6000 950  6450 950 
Text Label 6200 1500 0    60   ~ 0
R_19
Text Label 6200 950  0    60   ~ 0
R_13
Wire Wire Line
	8750 950  8750 850 
$Comp
L PWR_FLAG #FLG3
U 1 1
P 8750 850
F 0 "#FLG3" H 8750 945 50  0001 C CNN
F 1 "PWR_FLAG" H 8750 1030 50  0000 C CNN
F 2 "" H 8750 850 50  0000 C CNN
F 3 "" H 8750 850 50  0000 C CNN
	1    8750 850 
	1    0    0    -1  
$EndComp
Wire Wire Line
	2200 1250 2200 1050
Connection ~ 2200 1250
$Comp
L PWR_FLAG #FLG1
U 1 1
P 2200 1050
F 0 "#FLG1" H 2200 1145 50  0001 C CNN
F 1 "PWR_FLAG" H 2200 1230 50  0000 C CNN
F 2 "" H 2200 1050 50  0000 C CNN
F 3 "" H 2200 1050 50  0000 C CNN
	1    2200 1050
	1    0    0    -1  
$EndComp
NoConn ~ 9800 2600
NoConn ~ 8750 2600
NoConn ~ 8750 2700
NoConn ~ 8750 2800
NoConn ~ 9800 2800
NoConn ~ 9800 2900
NoConn ~ 9800 3600
NoConn ~ 8750 3500
NoConn ~ 8750 3600
NoConn ~ 6000 1700
NoConn ~ 5800 1500
NoConn ~ 6000 1150
NoConn ~ 5800 950 
Text Label 8750 2300 0    60   ~ 0
R_SCL
Text Label 8750 2200 0    60   ~ 0
R_SDA
$Comp
L PCF8563 U6
U 1 1
P 6250 4300
F 0 "U6" H 5950 4650 50  0000 L CNN
F 1 "PCF8563TS/5" H 6100 4700 50  0000 L CNN
F 2 "teensy:TSSOP-8" H 6250 4300 50  0001 C CNN
F 3 "" H 6250 4300 50  0000 C CNN
	1    6250 4300
	1    0    0    -1  
$EndComp
$Comp
L Crystal_Small Y1
U 1 1
P 5750 4300
F 0 "Y1" H 5750 4400 50  0000 C CNN
F 1 "728-1076-1-ND" H 5750 4200 50  0000 C CNN
F 2 "teensy:SC-20S" H 5750 4300 50  0001 C CNN
F 3 "" H 5750 4300 50  0000 C CNN
	1    5750 4300
	0    1    1    0   
$EndComp
Wire Wire Line
	5850 4100 5750 4100
Wire Wire Line
	5750 4100 5750 4200
Wire Wire Line
	5850 4500 5750 4500
Wire Wire Line
	5750 4500 5750 4400
$Comp
L DIODES_SOD-123 D5
U 1 1
P 6450 3450
F 0 "D5" H 6350 3650 45  0000 L BNN
F 1 "MF-DIO-SOD123-BAT42" H 6350 3550 45  0000 L BNN
F 2 "MF_Discrete_Semiconductor:MF_Discrete_Semiconductor-SOD-123" H 6638 3529 20  0001 C CNN
F 3 "" H 6450 3450 60  0001 C CNN
	1    6450 3450
	-1   0    0    1   
$EndComp
Wire Wire Line
	6150 3450 6350 3450
Wire Wire Line
	6250 3150 6250 3900
$Comp
L DIODES_SOD-123 D4
U 1 1
P 6050 3450
F 0 "D4" H 5950 3650 45  0000 L BNN
F 1 "MF-DIO-SOD123-BAT42" H 5950 3550 45  0000 L BNN
F 2 "MF_Discrete_Semiconductor:MF_Discrete_Semiconductor-SOD-123" H 6238 3529 20  0001 C CNN
F 3 "" H 6050 3450 60  0001 C CNN
	1    6050 3450
	1    0    0    -1  
$EndComp
Connection ~ 6250 3450
Wire Wire Line
	5950 3450 4850 3450
Wire Wire Line
	4850 3450 4850 3950
Wire Wire Line
	4850 4350 4850 4850
Wire Wire Line
	4850 4850 7200 4850
Wire Wire Line
	6250 4700 6250 5000
Connection ~ 6250 4850
$Comp
L GND #PWR23
U 1 1
P 6250 5000
F 0 "#PWR23" H 6250 4750 50  0001 C CNN
F 1 "GND" H 6250 4850 50  0000 C CNN
F 2 "" H 6250 5000 50  0000 C CNN
F 3 "" H 6250 5000 50  0000 C CNN
	1    6250 5000
	1    0    0    -1  
$EndComp
Wire Wire Line
	6550 3450 7350 3450
Wire Wire Line
	7350 3250 7350 4400
Wire Wire Line
	6650 4100 7450 4100
Wire Wire Line
	6650 4200 7450 4200
Text Label 6700 4100 0    60   ~ 0
R_SDA
Text Label 6700 4200 0    60   ~ 0
R_SCL
$Comp
L RESISTOR_0402 R13
U 1 1
P 7050 3700
F 0 "R13" V 7000 3600 45  0000 L BNN
F 1 "MF-RES-0402-2K" H 7150 3640 45  0000 L BNN
F 2 "MF_Passives:MF_Passives-R0402" H 7300 3610 20  0001 C CNN
F 3 "" H 7050 3700 60  0001 C CNN
	1    7050 3700
	1    0    0    -1  
$EndComp
$Comp
L RESISTOR_0402 R14
U 1 1
P 7200 3850
F 0 "R14" V 7150 3750 45  0000 L BNN
F 1 "MF-RES-0402-2K" H 7300 3790 45  0000 L BNN
F 2 "MF_Passives:MF_Passives-R0402" H 7450 3760 20  0001 C CNN
F 3 "" H 7200 3850 60  0001 C CNN
	1    7200 3850
	1    0    0    -1  
$EndComp
Wire Wire Line
	7200 4050 7200 4200
Connection ~ 7200 4200
Wire Wire Line
	7050 3900 7050 4100
Connection ~ 7050 4100
Wire Wire Line
	7050 3450 7050 3500
Connection ~ 7350 3450
Wire Wire Line
	7200 3450 7200 3650
Connection ~ 7050 3450
$Comp
L CON_01X05_PTH_2.54MM J8
U 1 1
P 7550 4100
F 0 "J8" H 7550 4300 45  0000 L BNN
F 1 "CON_01X05_PTH_2.54MM" H 7550 4200 45  0000 L BNN
F 2 "MF_Connectors:MF_Connectors-PTH_2.54MM_01X05" H 7875 3615 20  0001 C CNN
F 3 "" H 7550 4100 60  0000 C CNN
F 4 "SDA" H 8175 4100 32  0000 R CNN "LABEL01"
F 5 "SCL" H 8175 4000 32  0000 R CNN "LABEL02"
F 6 "R_4" H 8175 3900 32  0000 R CNN "LABEL03"
F 7 "+3.3V" H 8175 3800 32  0000 R CNN "LABEL04"
F 8 "GND" H 8175 3700 32  0000 R CNN "LABEL05"
	1    7550 4100
	1    0    0    -1  
$EndComp
Wire Wire Line
	7450 4500 7200 4500
Wire Wire Line
	7200 4500 7200 4850
Wire Wire Line
	7350 4400 7450 4400
Connection ~ 7200 3450
$Comp
L BATTERY_BAT-HLD-001 BATT1
U 1 1
P 4850 4150
F 0 "BATT1" H 4610 4270 45  0000 L BNN
F 1 "952-1735-1-ND" V 5050 3730 45  0000 L BNN
F 2 "MF_Connectors:MF_Connectors-BAT-HLD-001" V 5090 3738 20  0001 L BNN
F 3 "" H 4850 4150 60  0000 C CNN
	1    4850 4150
	1    0    0    -1  
$EndComp
Wire Wire Line
	7450 4300 6900 4300
Text Label 6900 4300 0    60   ~ 0
R_4
Text Notes 4050 6100 0    79   ~ 0
Receiver In
Text Notes 4050 6500 0    79   ~ 0
Servo/ESC Out
Text Notes 4300 7200 0    39   ~ 0
Servo Power Select
Text Notes 4350 5150 0    39   ~ 0
Receiver Power Select
Text Notes 2600 950  0    79   ~ 0
I/O Power Select
Text Notes 2350 5750 1    79   ~ 0
T3 SPI
Text Notes 2350 6900 1    79   ~ 0
T3 I2C
Text Notes 2350 7650 1    79   ~ 0
T3 Serial3
Text Notes 5700 650  0    79   ~ 0
Buttons
Text Notes 6900 850  0    79   ~ 0
RPi SPI
Text Notes 7700 4750 0    79   ~ 0
RPi I2C
Text Notes 9200 6100 0    79   ~ 0
RPi LED
Text Notes 8950 1850 0    79   ~ 0
RPi Header
NoConn ~ 6650 4400
NoConn ~ 6650 4500
$Comp
L +2V5 #PWR26
U 1 1
P 8450 900
F 0 "#PWR26" H 8450 750 50  0001 C CNN
F 1 "+2V5" H 8450 1040 50  0000 C CNN
F 2 "" H 8450 900 50  0000 C CNN
F 3 "" H 8450 900 50  0000 C CNN
	1    8450 900 
	1    0    0    -1  
$EndComp
$Comp
L +2V5 #PWR24
U 1 1
P 7350 3250
F 0 "#PWR24" H 7350 3100 50  0001 C CNN
F 1 "+2V5" H 7350 3390 50  0000 C CNN
F 2 "" H 7350 3250 50  0000 C CNN
F 3 "" H 7350 3250 50  0000 C CNN
	1    7350 3250
	1    0    0    -1  
$EndComp
$Comp
L +2V5 #PWR28
U 1 1
P 8650 5250
F 0 "#PWR28" H 8650 5100 50  0001 C CNN
F 1 "+2V5" H 8650 5390 50  0000 C CNN
F 2 "" H 8650 5250 50  0000 C CNN
F 3 "" H 8650 5250 50  0000 C CNN
	1    8650 5250
	1    0    0    -1  
$EndComp
$Comp
L +2V5 #PWR19
U 1 1
P 5300 5500
F 0 "#PWR19" H 5300 5350 50  0001 C CNN
F 1 "+2V5" H 5300 5640 50  0000 C CNN
F 2 "" H 5300 5500 50  0000 C CNN
F 3 "" H 5300 5500 50  0000 C CNN
	1    5300 5500
	1    0    0    -1  
$EndComp
$Comp
L +2V5 #PWR21
U 1 1
P 6200 6600
F 0 "#PWR21" H 6200 6450 50  0001 C CNN
F 1 "+2V5" H 6200 6740 50  0000 C CNN
F 2 "" H 6200 6600 50  0000 C CNN
F 3 "" H 6200 6600 50  0000 C CNN
	1    6200 6600
	1    0    0    -1  
$EndComp
Text Notes 8600 1450 0    59   ~ 0
Raspberry Pi 3V is not 2.5V, but I need\nto keep it separate from Teensy 3.3V, and \nboth "3V3" and "3.3V" rails tie together, \nand I don't yet know how to define a new \n3V3B rail. To clean up!
Text Notes 5500 5450 0    39   ~ 0
If someone configures pins to drive into \neach other, don't burn out the ports, so \nadd a current limiting resistor on the serial\nport.
Text Notes 6700 3200 0    79   ~ 0
RTC
Text Notes 5450 7650 0    59   ~ 0
Hat EEPROM
Wire Wire Line
	9300 5100 9400 5100
Wire Wire Line
	9300 5400 9400 5400
Wire Wire Line
	9300 5700 9400 5700
$Comp
L PWR_FLAG #FLG2
U 1 1
P 6250 3150
F 0 "#FLG2" H 6250 3245 50  0001 C CNN
F 1 "PWR_FLAG" H 6250 3330 50  0000 C CNN
F 2 "" H 6250 3150 50  0000 C CNN
F 3 "" H 6250 3150 50  0000 C CNN
	1    6250 3150
	1    0    0    -1  
$EndComp
$Comp
L CAPACITOR_NP_0603 C13
U 1 1
P 5400 4250
F 0 "C13" V 5550 4200 45  0000 L BNN
F 1 "MF-CAP-0603-0.1UF" V 5300 3900 45  0000 L BNN
F 2 "MF_Passives:MF_Passives-C0603" H 5650 4160 20  0001 C CNN
F 3 "" H 5400 4250 60  0001 C CNN
	1    5400 4250
	1    0    0    -1  
$EndComp
Wire Wire Line
	5400 4350 5400 4850
Connection ~ 5400 4850
Wire Wire Line
	5400 4150 5400 3750
Wire Wire Line
	5400 3750 6250 3750
Connection ~ 6250 3750
$EndSCHEMATC
